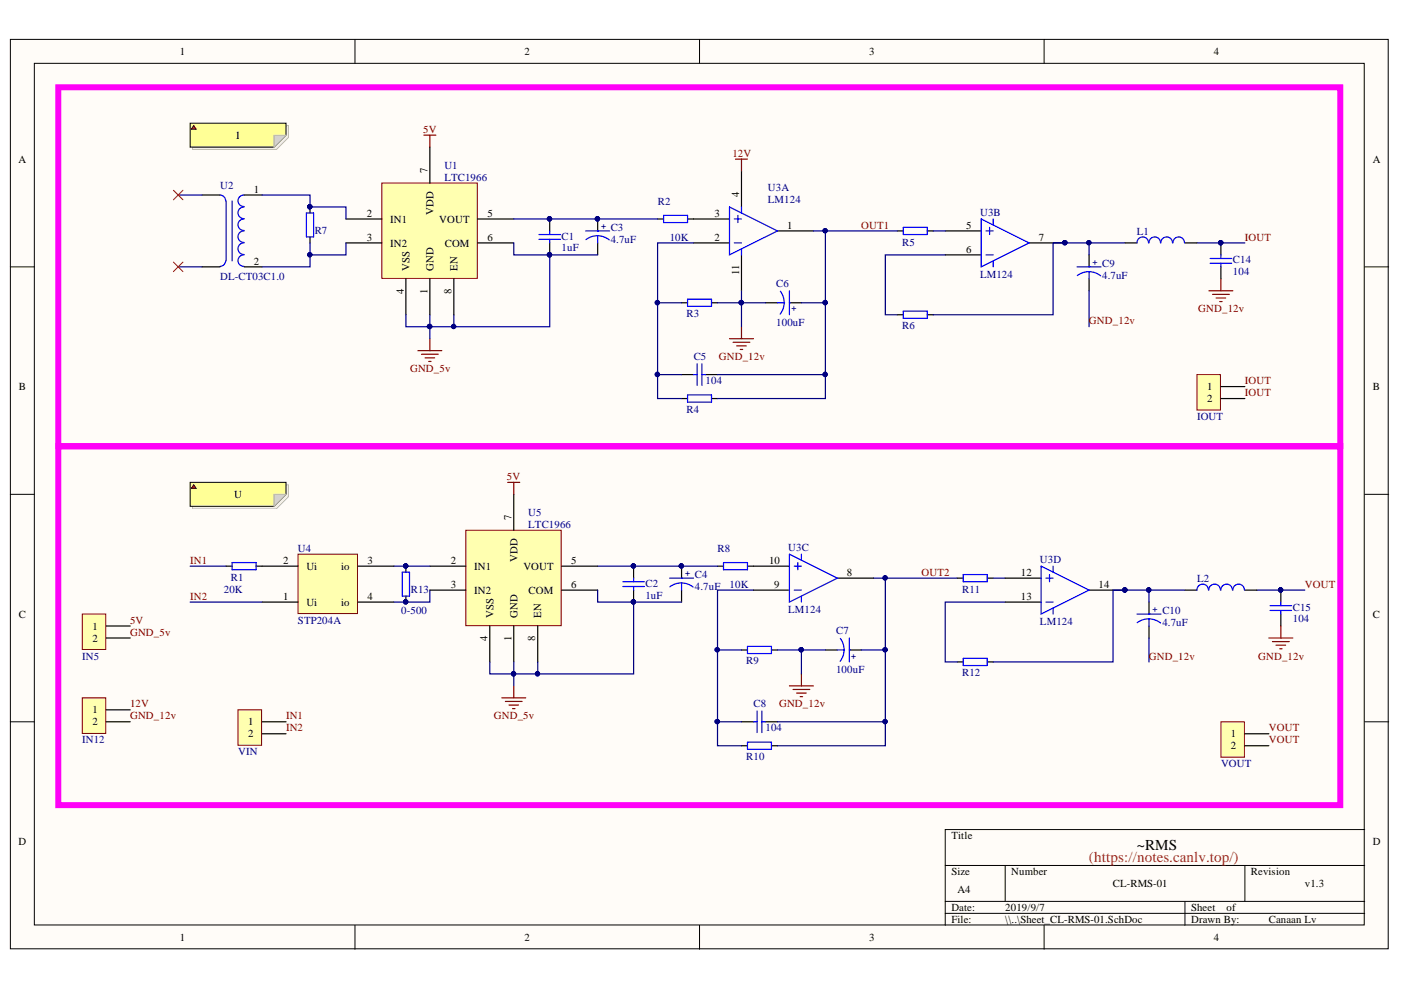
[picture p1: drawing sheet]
# Altium schematic sheet Sheet_CL-RMS-01.SchDoc: ~RMS
size A4; Author: Canaan Lv; DocumentNumber: CL-RMS-01; Revision: v1.3

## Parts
C1  普通电容  [C0805]  (value not drawn)
C2  普通电容  [C0805]  (value not drawn)
C3  电解电容  [CZ0.50/25V47U]  (value not drawn)
C4  电解电容  [CZ0.50/25V47U]  (value not drawn)
C5  普通电容  [C0805]  (value not drawn)
C6  电解电容  [CZ0.50/25V47U]  (value not drawn)
C7  电解电容  [CZ0.50/25V47U]  (value not drawn)
C8  普通电容  [C0805]  (value not drawn)
C9  电解电容  [CZ0.50/25V47U]  (value not drawn)
C10  电解电容  [CZ0.50/25V47U]  (value not drawn)
C14  普通电容  [C0805]  (value not drawn)
C15  普通电容  [C0805]  (value not drawn)
IN5  CON2  [P2]  (value not drawn)
IN12  CON2  [P2]  (value not drawn)
IOUT  CON2  [P2]  (value not drawn)
L1  (no value)  [L1206]
L2  (no value)  [L1206]
R1  RES  [W1]  (value not drawn)
R2  RES  [C0805]  (value not drawn)
R3  RES  [C0805]  (value not drawn)
R4  RES  [W1]  (value not drawn)
R5  RES  [C0805]  (value not drawn)
R6  RES  [C0805]  (value not drawn)
R7  RES  [W1]  (value not drawn)
R8  RES  [C0805]  (value not drawn)
R9  RES  [C0805]  (value not drawn)
R10  RES  [W1]  (value not drawn)
R11  RES  [C0805]  (value not drawn)
R12  RES  [C0805]  (value not drawn)
R13  RES  [W1]  (value not drawn)
U1  LTC1966  [LTC1966]
U2  DL-CT03C1.0  [DL-CT03C1.0]
U3  LM124  [DIP-14]  (parts A,B,C,D of 4)
U4  STP204A  [STP204A]
U5  LTC1966  [LTC1966]
VIN  CON2  [P2]  (value not drawn)
VOUT  CON2  [P2]  (value not drawn)

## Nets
5V: IN5.1 U1.7(VDD) U5.7(VDD)
12V: IN12.1 U3.4
GND_5v: C1.2 C2.2 C3.2 C4.2 IN5.2 U1.1(GND) U1.4(VSS) U1.6(COM) U1.8(EN) U5.1(GND) U5.4(VSS) U5.6(COM) U5.8(EN)
GND_12v: C6.2 C7.2 C9.2 C10.2 C14.1 C15.1 IN12.2 R3.2 R9.2 U3.11
IN1: R1.1 VIN.1
IN2: U4.1(Ui) VIN.2
IOUT: C14.2 IOUT.1 IOUT.2 L1.2
OUT1: C5.2 C6.1 R4.2 R5.1 U3.1
OUT2: C7.1 C8.2 R10.2 R11.1 U3.8
VOUT: C15.2 L2.2 VOUT.1 VOUT.2
NetC1_1: C1.1 C3.1 R2.1 U1.5(VOUT)
NetC2_1: C2.1 C4.1 R8.1 U5.5(VOUT)
NetC5_1: C5.1 R3.1 R4.1 U3.2
NetC8_1: C8.1 R9.1 R10.1 U3.9
NetC9_1: C9.1 L1.1 R6.2 U3.7
NetC10_1: C10.1 L2.1 R12.2 U3.14
NetR1_2: R1.2 U4.2(Ui)
NetR2_2: R2.2 U3.3
NetR5_2: R5.2 U3.5
NetR6_1: R6.1 U3.6
NetR7_1: R7.1 U1.3(IN2) U2.2
NetR7_2: R7.2 U1.2(IN1) U2.1
NetR8_2: R8.2 U3.10
NetR11_2: R11.2 U3.12
NetR12_1: R12.1 U3.13
NetR13_1: R13.1 U4.4(io) U5.3(IN2)
NetR13_2: R13.2 U4.3(io) U5.2(IN1)

Not connected (* = marked no-connect by the designer): U2 0*

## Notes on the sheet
- I
- U
- (https://notes.canlv.top/)
